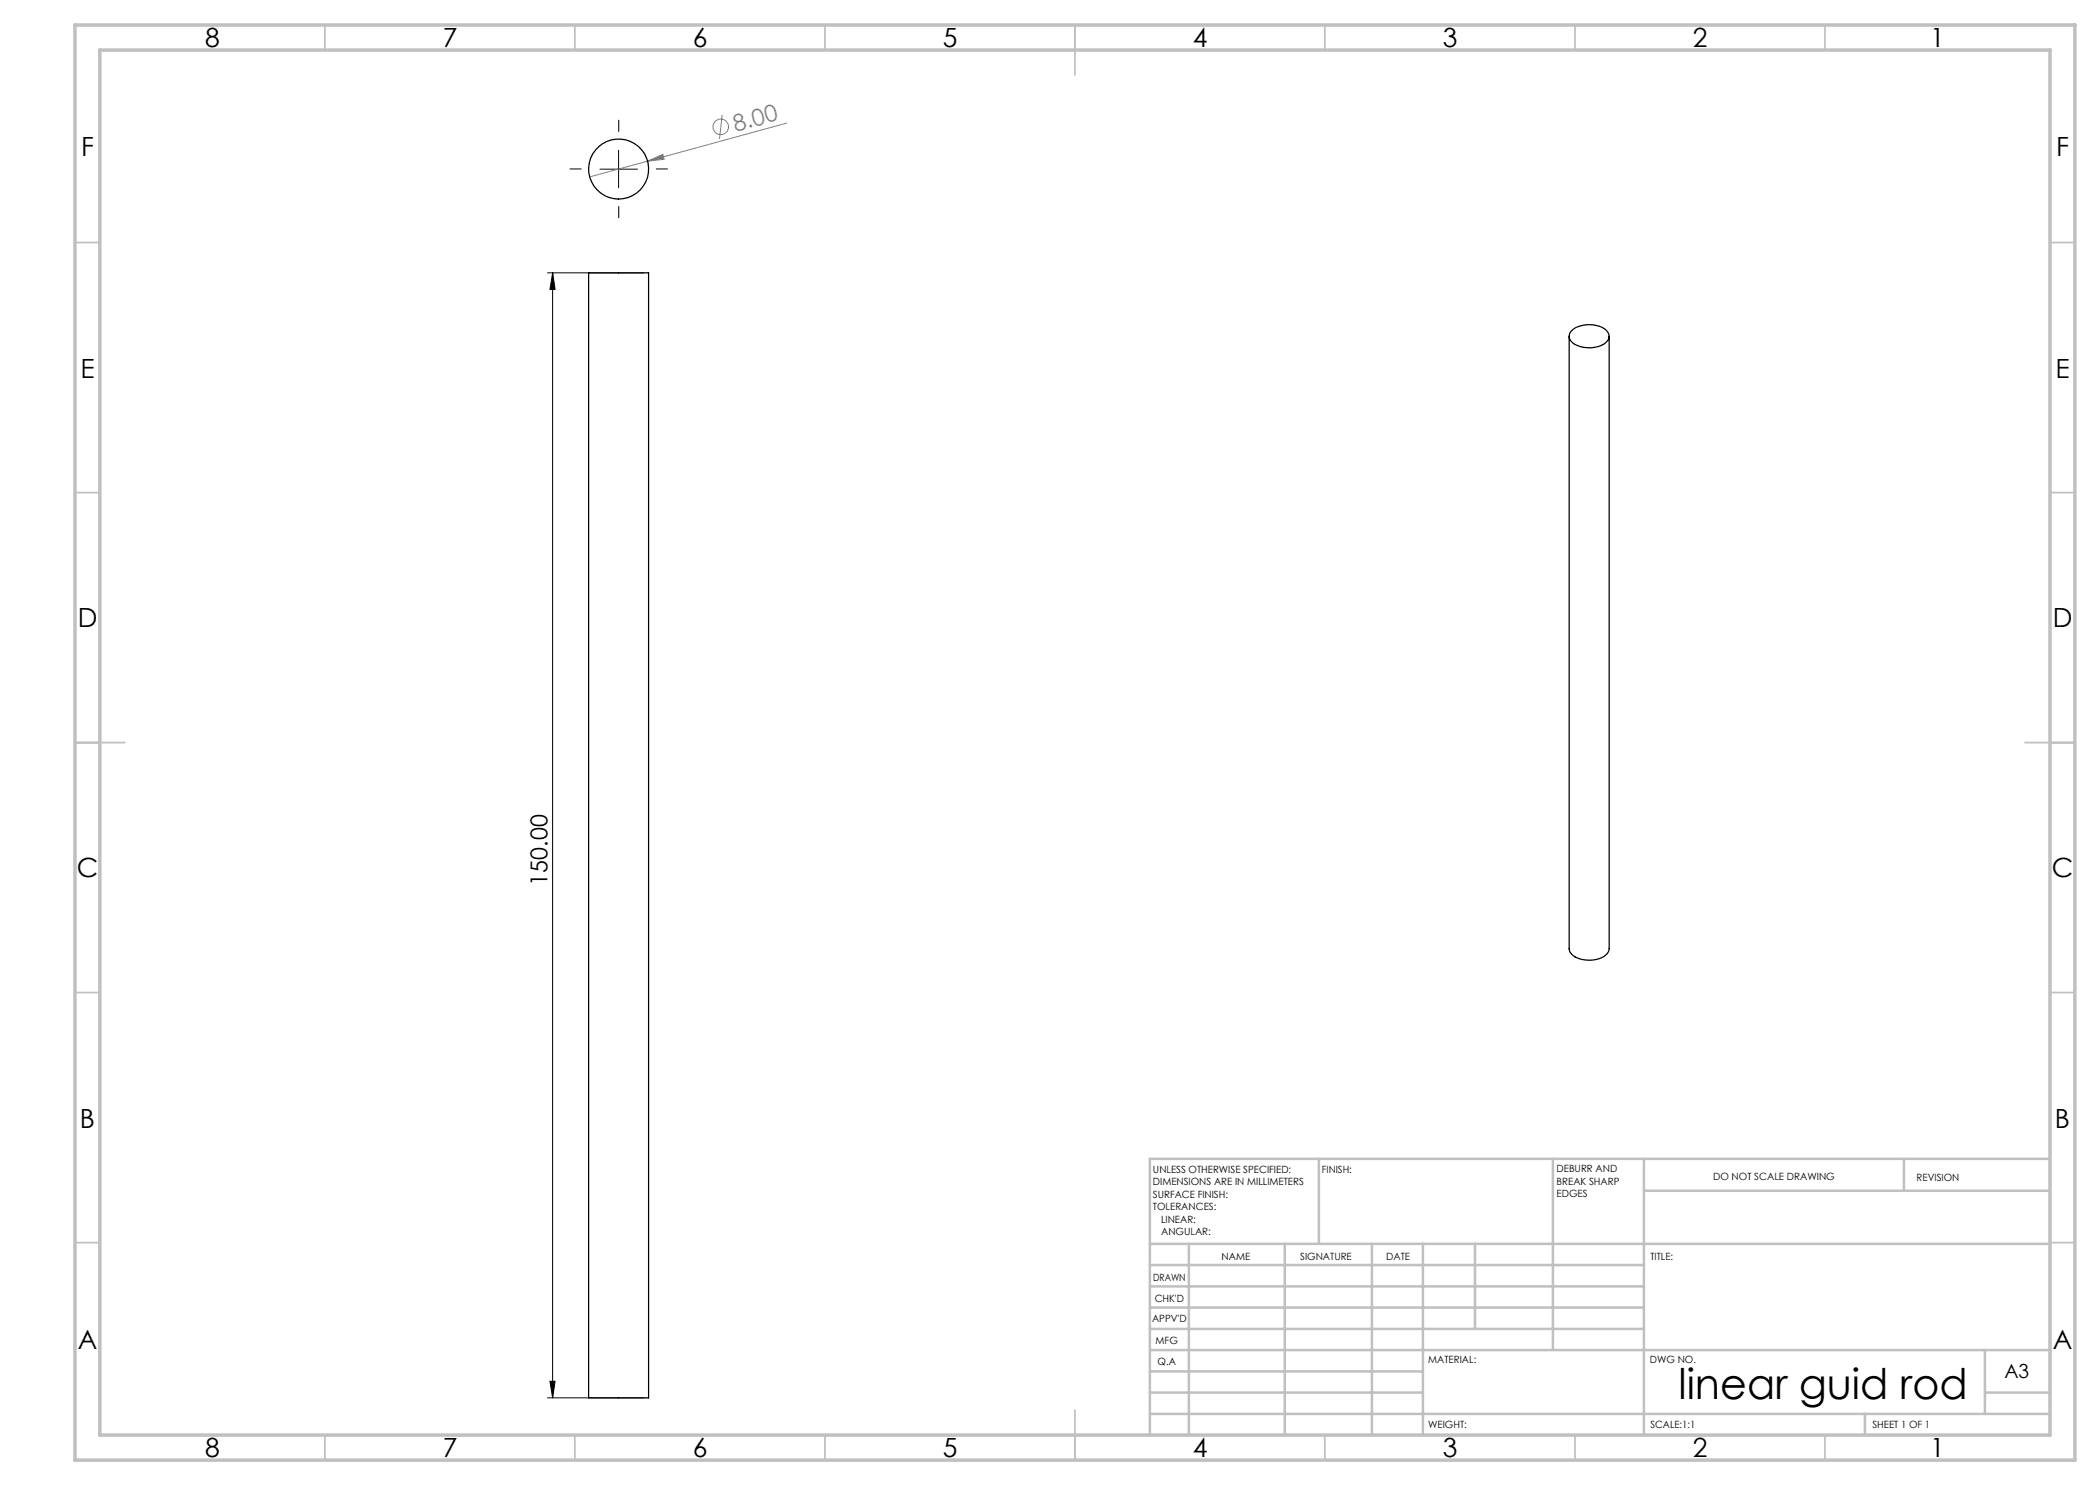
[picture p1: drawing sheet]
<svg xmlns="http://www.w3.org/2000/svg" width="420mm" height="297mm" viewBox="0 0 420 297" stroke-linecap="round" stroke-linejoin="round" font-family="sans-serif">
<g fill="none" stroke="#808080" stroke-width=".2">
<path d="M129.5 32.2l3.1-1.3 .2 1zM144.4 23l-.5 4.8M157.3 24.6l-39.4 10.8"/>
<circle cx="144.2" cy="25.4" r="1.56"/>
</g>
<path d="M120 33.8h7.5M123.7 30.1v7.5M109.5 54.6h19.2M110.5 54.6l.5 3.3h-1zM110.5 54.6v225M109.5 279.6h19.2M110 276.3h1l-.5 3.3z" fill="none" stroke="#000" stroke-width=".2"/>
<path d="M116.2 33.8h-2.2M123.7 26.3v-2.3M131.2 33.8h2.3M123.7 41.3v2.2" fill="none" stroke="#000" stroke-width=".2" stroke-dasharray="15.2 1.3 1.3 1.3"/>
<g fill="none" stroke="#c0c0c0" stroke-width=".35">
<path d="M65 5v5M115 5v5M165 5v5M215 5v10M265 5v5M315 5v5M365 5v5M15 48.5h5M410 48.5h5M15 98.5h5M410 98.5h5M15 148.5h10"/>
<path d="M405 148.5h10M15 198.5h5M410 198.5h5M15 248.5h5M410 248.5h5M65 287v5M115 287v5M165 287v5M215 282v10M265 287v5M315 287v5M365 287v5"/>
</g>
<g fill="none" stroke="#c0c0c0" stroke-width=".5">
<path d="M263.8 231.8v17M310.6 231.8v38.2M328.8 231.8v55.2M328.8 238.2h81.2M380.8 231.8v6.4M410 231.8h-180v55.2M230 248.8h180M230 257.3h98.8M230 253h98.8M237.8 248.8v38.2M257 248.8v38.2M274.4 248.8v38.2"/>
<path d="M284.6 248.8v38.2M295 248.8v17M230 265.8h98.8M230 261.5h98.8M230 278.5h54.6M230 274.3h54.6M230 270h180M397 278.5h13M397 270v12.8M230 282.8h180M373 282.8v4.2"/>
</g>
<path d="M15 5h400v287h-400zM20 10h390v277h-390z" fill="none" stroke="#c0c0c0" stroke-width=".7"/>
<path d="M110 276.3h1l-.5 3.3zM110.5 54.6l.5 3.3h-1z" fill="#000"/>
<path d="M129.5 32.2l3.1-1.3 .2 1z" fill="#808080"/>
<g fill="none" stroke="#000" stroke-width=".25">
<path d="M117.7 54.6h12v225h-12zM313.8 67.2v122.5a2.91 2.91 0 0 0 2.9 2.2 4.8 4.8 0 0 0 5-1.6l.1-.6v-122.5M314.3 66.1a5.7 5.7 0 0 1 6.9-.1 1.65 1.65 0 0 1-.4 2.8 5.9 5.9 0 0 1-6.5-.5 1.49 1.49 0 0 1 0-2.2z"/>
<circle cx="123.7" cy="33.8" r="6"/>
</g>
<text font-size="8.5" x="335.7" y="279.7">linear guid rod</text>
<g font-size="5.3">
<text x="41" y="9.5">8</text>
<text x="88.5" y="9.5">7</text>
<text x="138.5" y="9.5">6</text>
<text x="188.5" y="9.5">5</text>
<text x="238.5" y="9.5">4</text>
<text x="288.5" y="9.5">3</text>
<text x="338.5" y="9.5">2</text>
<text x="386" y="9.5">1</text>
<text x="16.2" y="31.2">F</text>
<text x="411.2" y="31.2">F</text>
<text x="16.1" y="75.5">E</text>
<text x="411.1" y="75.5">E</text>
<text x="15.5" y="125.5">D</text>
<text x="410.5" y="125.5">D</text>
<text x="15.4" y="175.5">C</text>
<text x="410.4" y="175.5">C</text>
<text x="16" y="225.5">B</text>
<text x="411" y="225.5">B</text>
<text x="15.5" y="269.7">A</text>
<text x="410.5" y="269.7">A</text>
<text x="41" y="291.5">8</text>
<text x="88.5" y="291.5">7</text>
<text x="138.5" y="291.5">6</text>
<text x="188.5" y="291.5">5</text>
<text x="238.5" y="291.5">4</text>
<text x="288.5" y="291.5">3</text>
<text x="338.5" y="291.5">2</text>
<text x="386" y="291.5">1</text>
</g>
<text font-size="4.7" fill="#808080" x="147.1" y="26.3" transform="rotate(-15 147.1 26.3)">8.00</text>
<text font-size="4.7" x="109.5" y="177.1" transform="rotate(-90 109.5 177.1)">150.00</text>
<text font-size="3.9" x="400.9" y="275.5">A3</text>
<g font-size="2">
<text x="230.6" y="234.6">UNLESS OTHERWISE SPECIFIED:</text>
<text x="230.6" y="237.1">DIMENSIONS ARE IN MILLIMETERS</text>
<text x="230.6" y="239.6">SURFACE FINISH:</text>
<text x="264.4" y="234.6">FINISH:</text>
<text x="311.3" y="234.5">DEBURR AND</text>
<text x="311.3" y="237">BREAK SHARP</text>
<text x="311.3" y="239.5">EDGES</text>
<text x="342.6" y="236">DO NOT SCALE DRAWING</text>
<text x="383.3" y="236.2">REVISION</text>
<text x="230.6" y="242.1">TOLERANCES:</text>
<text x="232.2" y="244.6">LINEAR:</text>
<text x="232.2" y="247.1">ANGULAR:</text>
<text x="244.3" y="252">NAME</text>
<text x="260" y="251.9">SIGNATURE</text>
<text x="277.2" y="251.9">DATE</text>
<text x="330.1" y="251.9">TITLE:</text>
<text x="230.6" y="256.1">DRAWN</text>
<text x="230.9" y="260.3">CHK'D</text>
<text x="230.4" y="264.4">APPV'D</text>
<text x="231.1" y="268.8">MFG</text>
<text x="231.5" y="273">Q.A</text>
<text x="285.6" y="272.5">MATERIAL:</text>
<text x="330" y="272.5">DWG NO.</text>
<text x="285.6" y="285.5">WEIGHT:</text>
<text x="330.1" y="285.6">SCALE:1:1</text>
<text x="374.5" y="285.6">SHEET 1 OF 1</text>
</g>
</svg>
